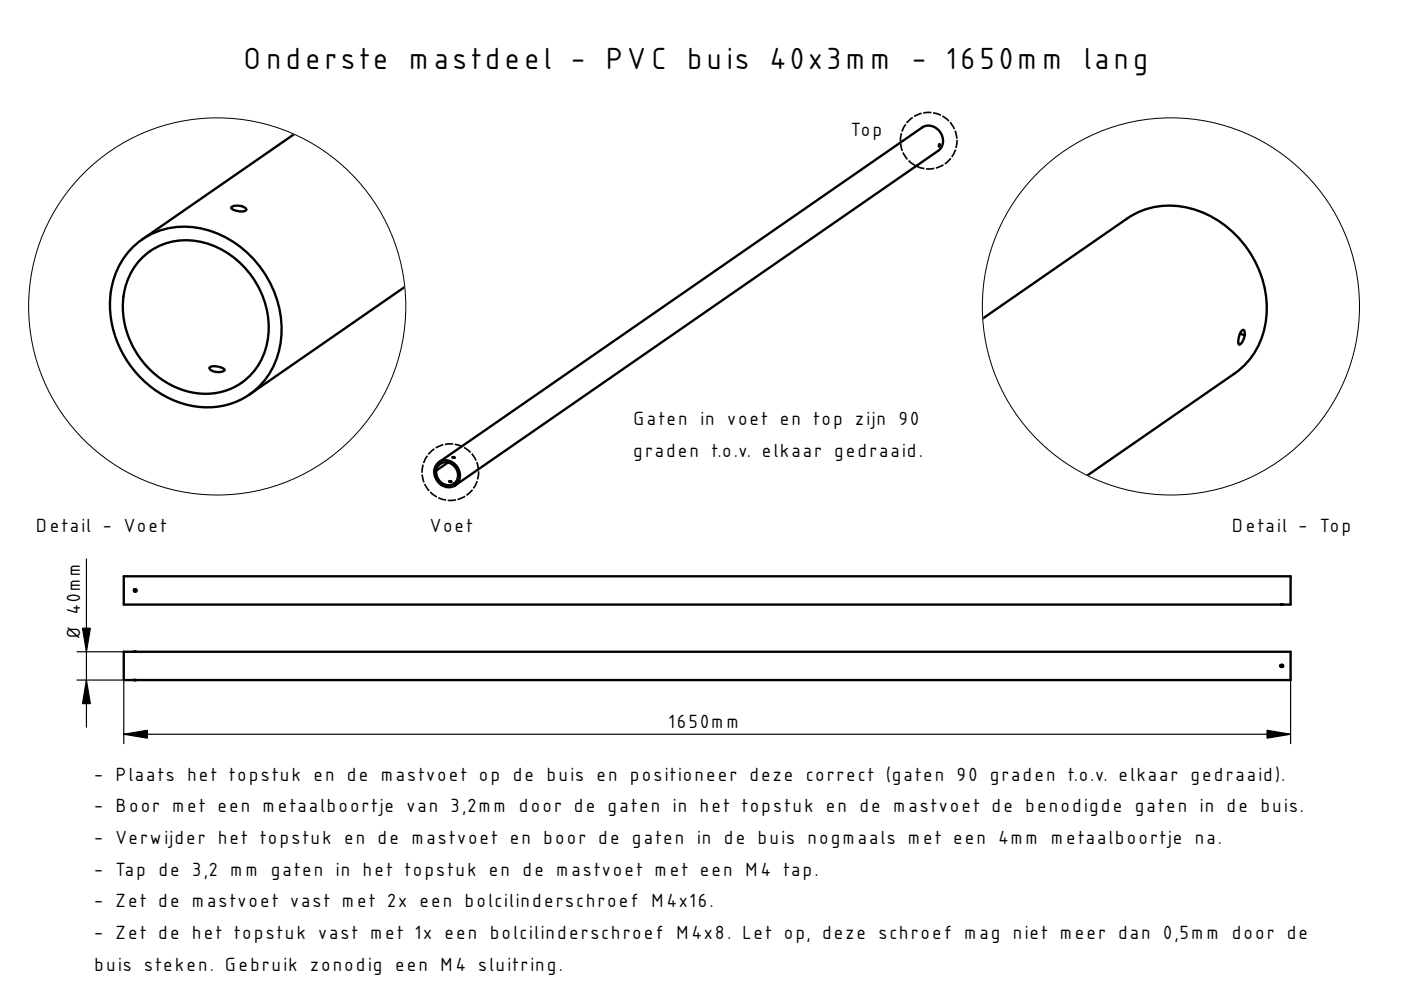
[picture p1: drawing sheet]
<svg xmlns="http://www.w3.org/2000/svg" width="297mm" height="210mm" viewBox="0 0 297 210" stroke-linecap="round" stroke-linejoin="round" font-family="sans-serif">
<path d="M146 65h.1" fill="none" stroke="#000" stroke-width=".21"/>
<path d="M93.1 98l102.4-71a3 3 0 0 1 3.8 1 3 3 0 0 1-.4 4l-102.4 70.9a3 3 0 0 0 .4-3.9 3 3 0 0 0-3.8-1z" fill-rule="evenodd" fill="#fff"/>
<path d="M146 65h.1" fill="none" stroke="#000" stroke-width=".21"/>
<g fill="#fff">
<path d="M92.8 98.2a2.97 2.97 0 0 1 3.2-.2 2.97 2.97 0 0 1 1.5 2.8 2.5 2.5 0 0 1-1.7 2.4 2.5 2.5 0 0 1-2.8-.9 2.98 2.98 0 0 1-.2-4.1z" fill-rule="evenodd"/>
<path d="M93 98.6a2.53 2.53 0 0 1 2.9-.2 2.53 2.53 0 0 1 1.2 2.6 2.19 2.19 0 0 1-1.8 1.9 2.19 2.19 0 0 1-2.3-1.2 2.5 2.5 0 0 1 0-3.1z" fill-rule="evenodd"/>
<path d="M92.5 99.8l2.5-1.7a2.62 2.62 0 0 1 1.2 4.4 2.62 2.62 0 0 1-3.7-2.7z" fill-rule="evenodd"/>
<path d="M93 98.6a1.99 1.99 0 0 1 2-.5l-2.5 1.7z" fill-rule="evenodd"/>
<path d="M96 96.9l.4 .1z" fill-rule="evenodd"/>
<path d="M95.3 102l.4 .1-.3 .1z" fill-rule="evenodd"/>
<path d="M199.1 30.6l.1 .1-.1 .3z" fill-rule="evenodd"/>
<path d="M95.3 102h.3l-.1 .2z" fill-rule="evenodd"/>
<path d="M96 96.9h.3l-.1 .2z" fill-rule="evenodd"/>
<path d="M199.1 30.7h.1l-.1 .3z" fill-rule="evenodd"/>
<path d="M96.3 96.9l.1 .2z" fill-rule="evenodd"/>
<path d="M199.1 30.6l.1 .1z" fill-rule="evenodd"/>
<path d="M95.6 102l.1 .1-.2 .1z" fill-rule="evenodd"/>
</g>
<path d="M199.1 30.7h.1M199.1 30.6l.1 .1-.1 .3zM93 98.6a2.57 2.57 0 0 1 3.2 .1 2.57 2.57 0 0 1 .7 3.1 2.38 2.38 0 0 1-2.5 1 2.38 2.38 0 0 1-1.8-2 2.32 2.32 0 0 1 .4-2.2zM93.1 98l102.4-71a3 3 0 0 1 3.8 1 3 3 0 0 1-.4 4l-102.4 70.9M93.1 98a3 3 0 0 0-.4 3.9 3 3 0 0 0 3.8 1M93.1 98a3 3 0 0 1 3.8 1 3 3 0 0 1-.4 3.9M95 98.1l-2.5 1.7M96 96.9l.4 .1zM96.3 96.9l-.1 .2M95.3 102l.4 .1-.3 .1zM95.6 102l-.1 .2" fill="none" stroke="#000" stroke-width=".5"/>
<g fill="none" stroke="#000" stroke-width=".35" stroke-dasharray="1.4 .7">
<circle cx="196.9" cy="29.8" r="6"/>
<circle cx="95.5" cy="100.1" r="6"/>
</g>
<path d="M28.4 52.2l1.7-1.4 33.1-22.9 23 9.4v20.6l-33.3 25.7a17.2 17.2 0 0 1-19.1-.3 22 22 0 0 1-9.9-23.6 16 16 0 0 1 4.5-7.5z" fill-rule="evenodd" fill="#fff"/>
<path d="M46.1 65h.1" fill="none" stroke="#000" stroke-width=".21"/>
<path d="M30.1 50.8l33.1-22.9 23 9.4v20.6l-33.3 25.7a17 17 0 0 0 6.6-16.6 22.1 22.1 0 0 0-19.1-18.9 15.7 15.7 0 0 0-10.3 2.7z" fill-rule="evenodd" fill="#fff"/>
<path d="M46.1 65h.1" fill="none" stroke="#000" stroke-width=".21"/>
<path d="M28.4 52.2a16.3 16.3 0 0 1 18.1-2.5 22.1 22.1 0 0 1 12.5 25.3 15.7 15.7 0 0 1-21 10.3 22.2 22.2 0 0 1-14.3-24.4 16.3 16.3 0 0 1 4.7-8.7z" fill-rule="evenodd" fill="#fff"/>
<path d="M46.1 65h.1" fill="none" stroke="#000" stroke-width=".21"/>
<path d="M30.3 54.5a13.9 13.9 0 0 1 15.8-2 18.7 18.7 0 0 1 10.2 21.6 13.3 13.3 0 0 1-17.5 8.6 18.8 18.8 0 0 1-12.2-22l1.2-2.9 1.1-1.7z" fill-rule="evenodd" fill="#fff"/>
<path d="M46.1 65h.1" fill="none" stroke="#000" stroke-width=".21"/>
<g fill="#fff">
<path d="M49.1 43.9a2.62 2.62 0 0 1 3.1 .5v.1a2.23 2.23 0 0 1-2.3 .1l-.7-.3z" fill-rule="evenodd"/>
<path d="M44.5 77.9a2.94 2.94 0 0 1 3.1 .6 2.5 2.5 0 0 1-3.1-.3z" fill-rule="evenodd"/>
</g>
<path d="M86.2 34.5l-23-6.6-33.1 22.9M30.1 50.8a17 17 0 0 0-6.5 17.3 22.1 22.1 0 0 0 18.6 18.2 15.8 15.8 0 0 0 10.7-2.7M30.1 50.8a17 17 0 0 1 17.9-.4 22.1 22.1 0 0 1 11 24.6 15.7 15.7 0 0 1-6.1 8.6M30.3 54.5a13.9 13.9 0 0 1 15.8-2 18.7 18.7 0 0 1 10.2 21.6 13.3 13.3 0 0 1-17.5 8.6 18.8 18.8 0 0 1-12.2-22l1.2-2.9 1.1-1.7zM49.1 43.9a2.62 2.62 0 0 1 3.1 .5v.1a2.23 2.23 0 0 1-2.3 .1l-.7-.3zM44.5 77.9a2.94 2.94 0 0 1 3.1 .6 2.5 2.5 0 0 1-3.1-.3zM86.2 60.6l-33.3 23" fill="none" stroke="#000" stroke-width=".5"/>
<path d="M5.9 24.8h80.3v80.3h-80.3zM6.1 65a40 40 0 0 1 79.9 0 40 40 0 0 1-79.9 0z" fill-rule="evenodd" fill="#fff" stroke="#fff" stroke-width=".21"/>
<circle cx="46" cy="65" r="40" fill="none" stroke="#000" stroke-width=".21"/>
<path d="M208.1 70l30.9-23.7a17 17 0 0 1 17.9-.3 22.1 22.1 0 0 1 11 24.5 15.7 15.7 0 0 1-6.1 8.7l-32.4 22.4-21.3-9z" fill-rule="evenodd" fill="#fff"/>
<path d="M248.3 65h.1" fill="none" stroke="#000" stroke-width=".21"/>
<g fill="#fff">
<path d="M263.3 70.1l.3-.1a2.39 2.39 0 0 1-.4 2.7l-.5 .3a3 3 0 0 1 .6-2.9z" fill-rule="evenodd"/>
<path d="M262.9 70.8l1 .3v.2a2.35 2.35 0 0 1-1.2 1.7 2.53 2.53 0 0 1 .2-2.2z" fill-rule="evenodd"/>
<path d="M263.3 70.1l.3-.1 .2 .1 .1 1-1-.3z" fill-rule="evenodd"/>
</g>
<path d="M208.1 67.7l30.9-21.4a17 17 0 0 1 17.9-.3 22.1 22.1 0 0 1 11 24.5 15.7 15.7 0 0 1-6.1 8.7l-32.4 22.4-21.3-6.2M262.9 70.8l1 .3M263.3 70.1l.3-.1a2.39 2.39 0 0 1-.4 2.7l-.5 .3a3 3 0 0 1 .6-2.9z" fill="none" stroke="#000" stroke-width=".5"/>
<path d="M208.1 24.8h80.3v80.3h-80.3zM208.3 65a40 40 0 0 1 79.9 0 40 40 0 0 1-79.9 0z" fill-rule="evenodd" fill="#fff" stroke="#fff" stroke-width=".21"/>
<circle cx="248.3" cy="65" r="40" fill="none" stroke="#000" stroke-width=".21"/>
<g fill="#fff">
<path d="M271.6 141l.4 .1-.1 .3h-.3l-.1-.2 .3 .2 .2-.2h-.5h.5l-.2-.2z" fill-rule="evenodd"/>
<path d="M28.4 138.2h.5z" fill-rule="evenodd"/>
<path d="M26.2 138.2v6h247.4v-6h-247.4h247.4v6h-247.4z" fill-rule="evenodd"/>
</g>
<path d="M149.9 141.2h.1" fill="none" stroke="#000" stroke-width=".21"/>
<g fill="none" stroke="#000" stroke-width=".5">
<path d="M28.4 138.2h.1M28.4 138.2h.5M28.4 138.2h-2.2v6h2.2M28.5 138.2h.1M28.6 138.2h.1M28.7 138.2h.1M28.8 138.2h.1M28.9 138.2h-.1M28.9 138.2h244.7v6h-244.7M28.4 144.2h.5M28.5 144.2h-.1M28.5 144.2h.1"/>
<path d="M28.6 144.2h.1M28.7 144.2h.1M28.8 144.2h.1M271.5 141.2h.1M271.5 141.1v.1M271.5 141.3l.1 .1M271.5 141.1h.1M271.6 141h.1M271.6 141h.2l.2 .2M271.6 141.4h.1M271.9 141.4h.1M272 141.2v.1"/>
<path d="M272 141.2h.1"/>
<circle cx="271.8" cy="141.2" r=".24"/>
</g>
<path d="M271.5 141.2h.5" fill="none" stroke="#000" stroke-width=".7"/>
<path d="M149.9 141.2h.1" fill="none" stroke="#000" stroke-width=".21"/>
<path d="M18.3 118.5v35.7M16.3 138.2h9.9M16.3 144.2h9.9v13.5M26.2 155.7h247.4M273.6 144.2v13.5" fill="none" stroke="#000" stroke-width=".25"/>
<path d="M17.5 133.2h1.7l-.9 5zM18.3 144.2l.9 5h-1.7zM26.2 155.7l5-.9v1.7zM268.6 154.8l5 .9-5 .8z" fill="#000" stroke="#000" stroke-width=".25"/>
<path d="M26.2 122.2h247.4v6h-247.4v-6v6h247.4v-6z" fill-rule="evenodd" fill="#fff"/>
<path d="M149.9 125.2h.1" fill="none" stroke="#000" stroke-width=".21"/>
<path d="M28.4 125.1l.1 .3h.3h-.3z" fill-rule="evenodd" fill="#fff"/>
<g fill="none" stroke="#000" stroke-width=".5">
<path d="M28.4 125.2l.2 .2 .3-.1M28.4 125.2l.1 .2h.3M28.4 125.1h.1M28.5 125l-.1 .1M28.5 125h.1M28.5 125h-.1M28.8 125h-.2l.3 .2M28.8 125h.1M28.8 125.3h.1M28.8 125.1h.1M28.9 125.3h.1M28.9 125.3h-.1"/>
<path d="M28.9 125.2h.1M271.5 128.2h.5M271.5 128.2h-245.3v-6h247.4v6h-1.6M271.7 128.2h-.2M271.7 128.2h.1M271.8 128.2h.1M271.9 128.2h.1"/>
<circle cx="28.6" cy="125.2" r=".24"/>
</g>
<text font-size="8" x="51.7" y="14.5">Onderste m astdeel - PVC buis 40x3m m - 1650m m lang</text>
<g font-size="5">
<text x="180.5" y="28.9">Top</text>
<text x="134.3" y="90.1">Gaten in voet en top zijn 90</text>
<text x="134.3" y="96.9">graden t.o.v. elkaar gedraaid.</text>
<text x="7.7" y="112.8">Detail - Voet</text>
<text x="91.2" y="112.8">Voet</text>
<text x="261.3" y="112.8">Detail - Top</text>
<text x="17" y="135.3" transform="rotate(-90 17 135.3)">Ø 40mm</text>
<text x="141.9" y="154.3">1650mm</text>
<text x="20" y="165.5">- Plaats het topstuk en de mastvoet op de buis en positioneer deze correct (gaten 90 graden t.o.v. elkaar gedraaid).</text>
<text x="20" y="172.2">- Boor met een metaalboortje van 3,2mm door de gaten in het topstuk en de mastvoet de benodigde gaten in de buis.</text>
<text x="20" y="178.9">- Verwijder het topstuk en de mastvoet en boor de gaten in de buis nogmaals met een 4mm metaalboortje na.</text>
<text x="20" y="185.6">- Tap de 3,2 mm gaten in het topstuk en de mastvoet met een M4 tap.</text>
<text x="20" y="192.4">- Zet de mastvoet vast met 2x een bolcilinderschroef M4x16.</text>
<text x="20" y="199.1">- Zet de het topstuk vast met 1x een bolcilinderschroef M4x8. Let op, deze schroef mag niet meer dan 0,5mm door de</text>
<text x="20" y="205.8">buis steken. Gebruik zonodig een M4 sluitring.</text>
</g>
</svg>
